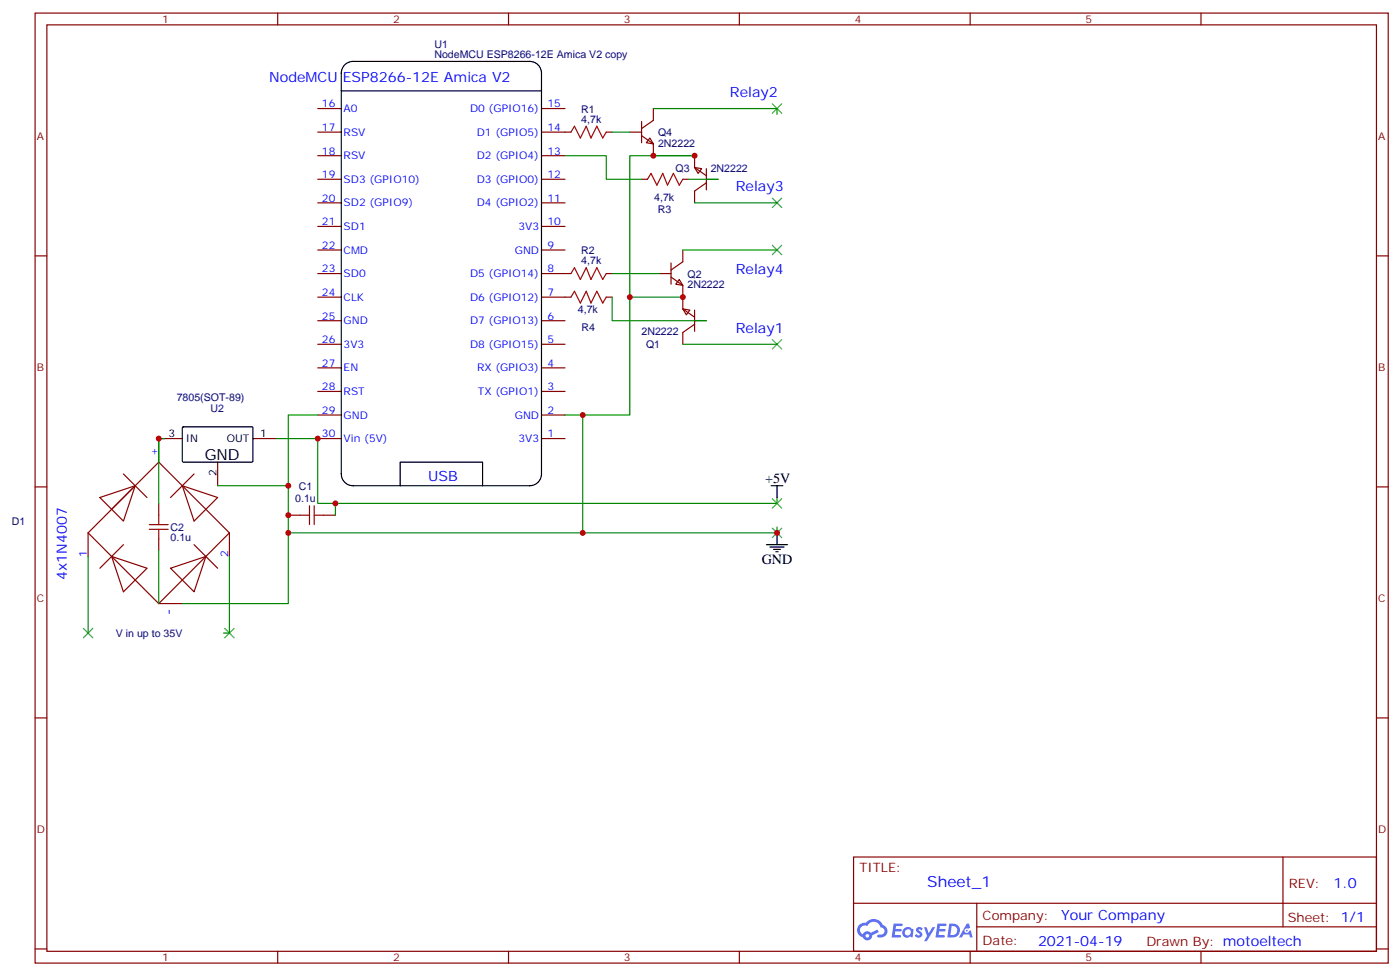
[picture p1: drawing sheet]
<svg xmlns="http://www.w3.org/2000/svg" width="419mm" height="292mm" viewBox="0 0 419 292" stroke-linecap="round" stroke-linejoin="round" font-family="sans-serif">
<g fill="none" stroke="#870000" stroke-width=".35">
<path d="M10.5 3.9h405.4v284.4h-405.4zM14 7.4h398.3v277.3h-398.3zM83.2 3.9v3.5M152.3 3.9v3.5M221.5 3.9v3.5M290.6 3.9v3.5M359.8 3.9v3.5M10.5 76.6h3.5M412.3 76.6h3.6M10.5 145.7h3.5M412.3 145.7h3.6M10.5 214.9h3.5"/>
<path d="M412.3 214.9h3.6M255.7 256.5h156.6v28.2h-156.6zM384.3 256.5v20.9M255.7 270.4h156.5M292.6 277.4h119.6M292.6 270.4v14.1M10.5 284h3.5M83.2 284.7v3.6M152.3 284.7v3.6M221.5 284.7v3.6M290.6 284.7v3.6M359.8 284.7v3.6"/>
<path d="M412.3 284h3.6"/>
</g>
<g fill="#5487ff">
<path d="M274.7 277.7a1.22 1.22 0 0 1 1.7 .2l-.4 .6a.47 .47 0 0 0-.3-.4 .47 .47 0 0 0-.5 .2l.1 .2a1.14 1.14 0 0 1 .8 1.8 1.14 1.14 0 0 1-1.9 0l-.2-.2 .5-.6 .7 .5a.29 .29 0 0 0 .3-.3 .29 .29 0 0 0-.2-.3 1.04 1.04 0 0 1-.6-1.7z"/>
<path d="M267.7 276.4h2.3l.4 .2-.2 .5-1.8 .1-.1 .8h1.5l.3 .4-.4 .4h-1.5l-.2 1.1h1.7l.2 .3-.2 .3-2.6 .1z"/>
<path d="M280.8 276.4h2.4l.3 .2-.1 .5-1.8 .1-.2 .8h1.6l.3 .4-.4 .4h-1.6l-.1 1.1h1.7l.2 .3-.2 .3-2.7 .1z"/>
<path d="M289.6 276.4h.7l.3 1.3-.6 .3a.69 .69 0 0 0-1 .3 .69 .69 0 0 0 .4 .9 .69 .69 0 0 0 .9-.6l.5-.2 .6 2.2h-.8l-.3-.9h-1.7l-.5 .9h-.8z"/>
<path d="M276.8 277.5h.8l.6 1.8 1.1-1.8h.9l-2.6 4.2h-.8l.9-1.5z"/>
<path d="M284.4 276.4l-.6 4.2h1.3a2.11 2.11 0 0 0 2.5-2.1 2.11 2.11 0 0 0-2.5-2.1zM285.1 277.2a1.43 1.43 0 0 1 1.6 1.6 1.43 1.43 0 0 1-2 1.1z"/>
<path d="M270.7 278.1a1.54 1.54 0 0 0-.1 2.1 1.54 1.54 0 0 0 2.1 .1l.7 .3 .3-2.3-.2-.3h-.4a1.49 1.49 0 0 0-2.4 .1zM270.9 279.1a.95 .95 0 0 1 1.9 0 .95 .95 0 0 1-1.9 0z"/>
<path d="M257.4 276.8a2.18 2.18 0 0 0 1.1 3.7 1.44 1.44 0 0 0 1.6 .9 1.44 1.44 0 0 0 1.2-1.4l2-1-.5-.8-1.9 1a1.47 1.47 0 0 0-2.4 .4 1.39 1.39 0 0 1-.7-1.9 1.39 1.39 0 0 1 2-.5 2.12 2.12 0 0 1 2.2-1.3 2.12 2.12 0 0 1 1.8 1.7 1.14 1.14 0 0 1 1.1 1.4 1.14 1.14 0 0 1-1.6 .7 .43 .43 0 0 0-.5 .4 .43 .43 0 0 0 .4 .5 1.98 1.98 0 0 0 2.5-1.2 1.98 1.98 0 0 0-1.2-2.6 3.1 3.1 0 0 0-5.3-.6l-.9 .1zM259.3 280.1a.55 .55 0 0 1 1.1 0 .55 .55 0 0 1-1.1 0z"/>
<circle cx="289.6" cy="278.5" r=".26"/>
</g>
<g fill="none" stroke="#870000" stroke-width=".35">
<path d="M95.2 39.5h7M95.2 32.5h7M162.2 39.5h8.8M162.2 32.5h7.1M181.6 39.5h1.8M188.7 39.5h3.5M192.2 36.4v6.3M195.7 32.5v3.5l-3.5 2.5M95.2 53.7h7M95.2 46.6h7M162.2 53.7h7.1M162.2 46.6h7.1"/>
<path d="M192.2 53.7h1.8M192.2 40.6l3.5 2.5v3.5M194.7 41.3l1 1.8-2.1-.4zM204.5 53.7h1.8M208.1 50.1l2.1 .4-1.1 1.4zM208.1 46.6v3.5l3.5 2.5M211.6 53.7h3.5M211.6 54.7l-3.5 2.5v3.5M211.6 50.5v6.3M95.2 74.8h7M95.2 67.8h7M95.2 60.7h7"/>
<path d="M162.2 74.8h7.1M162.2 67.8h7.1M162.2 60.7h7.1M201 78.7v6.4M204.5 74.8v3.6l-3.5 2.4M95.2 96h7M95.2 88.9h7M95.2 81.9h7M162.2 96h7.1M162.2 88.9h8.8M162.2 81.9h8.8M181.6 88.9h1.8"/>
<path d="M181.6 81.9h1.8M197.5 81.9h3.5M201 82.9l3.5 2.5v7.1l3.6 2.4M203.5 83.6l1 1.8-2.1-.3zM204.5 92.5l2.2 .3-1.1 1.4zM208.1 96h3.5M208.1 97l-3.6 2.5v3.5M208.1 92.8v6.4M95.2 117.2h7M95.2 110.1h7M95.2 103h7M162.2 117.2h7.1"/>
<path d="M162.2 110.1h7.1M162.2 103h7.1M47.6 138.3l-21.2 21.2M47.6 138.3l21.1 21.2M54.6 131.3h-7v7M65.2 138.3v7.1M75.8 131.3h7M95.2 131.3h7M95.2 124.2h7M162.2 131.3h7.1M162.2 124.2h7.1M26.4 159.5l21.2 21.2"/>
<path d="M26.4 159.5v7M29.9 148.9l10.6-3.5-3.5 10.6zM37 141.9l7 7M47.6 150.7v3.5M54.6 145.4l10.6 3.5-7.1 7.1zM58.1 141.9l-7 7M68.7 159.5l-21.1 21.2M68.7 159.5v7M86.4 154.2h3.5M96.9 154.2h3.6M33.4 166.5l10.6 3.6-7 7zM37 163l-7.1 7.1"/>
<path d="M47.6 161.3v3.5M51.1 170.1l10.6-3.6-3.6 10.6zM58.1 163l7.1 7.1M47.6 180.7h7"/>
</g>
<path d="M103.3 19.4a3.5 3.5 0 0 1 2.5-1h52.9a3.5 3.5 0 0 1 3.5 3.5v120a3.5 3.5 0 0 1-3.5 3.5h-52.9a3.5 3.5 0 0 1-3.6-3.5v-120a3.5 3.5 0 0 1 1.1-2.5zM102.2 27.2h60M54.7 127.9l.3-.2 20.6 .1 .2 .3-.1 10-.3 .2h-20.6l-.2-.3zM119.9 145.4v-7.1h24.7v7.1M231 145.4h3.5M232.8 145.4v3.5M232.8 159.5v3.5M229.6 163h6.3M230.6 163.7h4.3M231.7 164.4h2.1M232.4 165.1h.7" fill="none" stroke="#000" stroke-width=".35"/>
<g fill="none" stroke="#008700" stroke-width=".35">
<path d="M183.4 39.5h5.3M195.7 32.5h37.1v1.8M169.3 46.6h12.3v7.1h10.6M195.7 46.6h12.4h-19.4v42.3M206.3 53.7h8.8M204.5 74.8h28.3M208.1 60.7h24.7M183.4 88.9v7.1h28.2M183.4 81.9h14.1M204.5 88.9h-15.8v35.3h-14.1M204.5 103h28.3M49.3 131.3h-1.7v19.4"/>
<path d="M82.8 131.3h12.4v19.4h137.6v-1.8M95.2 124.2h-8.8v21.2h-21.2M169.3 124.2h5.3v35.3h-88.2v-14.1M86.4 159.5v21.2h-31.8M100.5 150.7v3.5M232.8 157.7v1.8h-58.2M26.4 166.5v23M47.6 164.8v15.9M68.7 166.5v23h-1.7"/>
</g>
<path d="M171 39.5l1.1-1.7 1.7 3.5 1.8-3.5 1.4 3.5 1.8-3.5 1.8 3.5 1-1.8M194 53.7l1-1.8 1.8 3.5 1.7-3.5 1.5 3.5 1.7-3.5 1.8 3.5 1-1.7M171 81.9l1.1-1.8 1.7 3.5 1.8-3.5 1.4 3.5 1.8-3.5 1.8 3.5 1-1.7M171 88.9l1.1-1.7 1.7 3.5 1.8-3.5 1.4 3.5 1.8-3.5 1.8 3.5 1-1.8M44.7 158.4h5.7M44.7 157h5.7M47.6 154.2v2.8M47.6 158.4v2.9M89.9 154.2h2.8M92.7 151.4v5.6M94.1 154.2h2.8M94.1 151.4v5.6" fill="none" stroke="#a10000" stroke-width=".35"/>
<g fill="none" stroke="#3c3" stroke-width=".35">
<path d="M231.4 31.1l2.8 2.8M234.2 31.1l-2.8 2.8M231.4 59.3l2.8 2.8M234.2 59.3l-2.8 2.8M231.4 73.4l2.8 2.8M234.2 73.4l-2.8 2.8M231.4 101.6l2.8 2.9M234.2 101.6l-2.8 2.9M231.4 149.3l2.8 2.8M231.4 158.1l2.8 2.8M234.2 149.3l-2.8 2.8M234.2 158.1l-2.8 2.8"/>
<path d="M25 188.1l2.8 2.8M27.8 188.1l-2.8 2.8M67.3 188.1l2.8 2.8M70.1 188.1l-2.8 2.8"/>
</g>
<g fill="#c00">
<circle cx="86.4" cy="145.4" r=".88"/>
<circle cx="204.5" cy="88.9" r=".88"/>
<circle cx="174.6" cy="124.2" r=".88"/>
<circle cx="195.7" cy="46.6" r=".88"/>
<circle cx="188.7" cy="88.9" r=".88"/>
<circle cx="95.2" cy="131.3" r=".88"/>
<circle cx="208.1" cy="46.6" r=".88"/>
<circle cx="86.4" cy="159.5" r=".88"/>
<circle cx="232.8" cy="159.5" r=".88"/>
<circle cx="174.6" cy="159.5" r=".88"/>
<circle cx="86.4" cy="154.2" r=".88"/>
<circle cx="100.5" cy="150.7" r=".88"/>
<circle cx="47.6" cy="131.3" r=".88"/>
</g>
<text font-size="4.6" x="61.3" y="137.6">GND</text>
<text font-size="4.6" fill="#00f" x="277.8" y="265.5">Sheet_1</text>
<g font-size="4.2" fill="#00f">
<text x="80.7" y="24.6">NodeMCU ESP8266-12E Amica V2</text>
<text x="218.7" y="29">Relay2</text>
<text x="220.4" y="57.2">Relay3</text>
<text x="220.4" y="81.9">Relay4</text>
<text x="220.4" y="99.5">Relay1</text>
<text x="128.3" y="143.8">USB</text>
<text x="20" y="173.6" transform="rotate(-90 20 173.6)">4x1N4007</text>
<text x="51.8" y="184.2" transform="rotate(-90 51.8 184.2)">-</text>
<text x="399.5" y="265.8">1.0</text>
<text x="317.9" y="275.3">Your Company</text>
<text x="310.9" y="283.1">2021-04-19</text>
</g>
<g font-size="4.2">
<text x="229.2" y="144.7">+5V</text>
<text x="228.2" y="168.7">GND</text>
</g>
<g font-size="3.9" fill="#800">
<text x="257.5" y="261.1">TITLE:</text>
<text x="386.1" y="265.8">REV:</text>
<text x="294.4" y="275.3">Company:</text>
<text x="385.7" y="275.9">Sheet: 1/1</text>
<text x="294.4" y="283">Date:</text>
<text x="343.4" y="283.1">Draw</text>
<text x="353.5" y="283.1">n By: motoeltech</text>
</g>
<g font-size="3.2" fill="#800">
<text x="48.6" y="6.9">1</text>
<text x="117.8" y="6.9">2</text>
<text x="186.9" y="6.9">3</text>
<text x="256" y="6.9">4</text>
<text x="325.2" y="6.9">5</text>
<text x="11" y="42">A</text>
<text x="412.9" y="42">A</text>
<text x="11" y="111.2">B</text>
<text x="412.9" y="111.2">B</text>
<text x="11" y="180.3">C</text>
<text x="412.9" y="180.3">C</text>
<text x="11" y="249.4">D</text>
<text x="412.9" y="249.4">D</text>
<text x="48.6" y="287.7">1</text>
<text x="117.8" y="287.7">2</text>
<text x="186.9" y="287.7">3</text>
<text x="256" y="287.7">4</text>
<text x="325.2" y="287.7">5</text>
</g>
<g font-size="3.2" fill="#000080">
<text x="130.1" y="17.3">NodeMCU ESP8266-12E Amica V2 copy</text>
<text x="130.1" y="14.3">U1</text>
<text x="174.1" y="33.7">R1</text>
<text x="174.1" y="36.7">4,7k</text>
<text x="197.1" y="40.8">Q4</text>
<text x="197.1" y="43.9">2N2222</text>
<text x="202.3" y="51.3">Q3</text>
<text x="212.9" y="51.3">2N2222</text>
<text x="196" y="60.2">4,7k</text>
<text x="197.1" y="63.7">R3</text>
<text x="174.1" y="76">R2</text>
<text x="174.1" y="79.1">4,7k</text>
<text x="206" y="83.1">Q2</text>
<text x="206" y="86.2">2N2222</text>
<text x="173.1" y="93.7">4,7k</text>
<text x="174.2" y="99">R4</text>
<text x="192.2" y="100.3">2N2222</text>
<text x="193.5" y="104.3">Q1</text>
<text x="52.9" y="120.1">7805(SOT-89)</text>
<text x="63" y="123.4">U2</text>
<text x="89.5" y="146.6">C1</text>
<text x="88.4" y="150.1">0.1u</text>
<text x="3.5" y="157.2">D1</text>
<text x="51.1" y="159">C2</text>
<text x="51.1" y="162">0.1u</text>
<text x="34.7" y="190.7">V in up to 35V</text>
</g>
<g font-size="3.2" fill="#00f">
<text x="96.4" y="32.1">16</text>
<text x="102.9" y="33.5">A0</text>
<text x="140.8" y="33.5">D0 (GPIO16)</text>
<text x="164" y="32.1">15</text>
<text x="96.4" y="39.2">17</text>
<text x="102.9" y="40.6">RSV</text>
<text x="142.8" y="40.6">D1 (GPIO5)</text>
<text x="164" y="39.2">14</text>
<text x="96.4" y="46.2">18</text>
<text x="102.9" y="47.7">RSV</text>
<text x="142.8" y="47.7">D2 (GPIO4)</text>
<text x="164" y="46.2">13</text>
<text x="96.4" y="53.3">19</text>
<text x="164" y="53.3">12</text>
<text x="102.9" y="54.7">SD3 (GPIO10)</text>
<text x="142.8" y="54.7">D3 (GPIO0)</text>
<text x="96.4" y="60.4">20</text>
<text x="102.9" y="61.8">SD2 (GPIO9)</text>
<text x="142.8" y="61.8">D4 (GPIO2)</text>
<text x="164" y="60.4">11</text>
<text x="96.4" y="67.4">21</text>
<text x="102.9" y="68.8">SD1</text>
<text x="155.3" y="68.8">3V3</text>
<text x="164" y="67.4">10</text>
<text x="96.4" y="74.5">22</text>
<text x="102.9" y="75.9">CMD</text>
<text x="154.2" y="75.9">GND</text>
<text x="164" y="74.5">9</text>
<text x="96.4" y="81.5">23</text>
<text x="102.9" y="82.9">SD0</text>
<text x="140.8" y="82.9">D5 (GPIO14)</text>
<text x="164" y="81.5">8</text>
<text x="96.4" y="88.6">24</text>
<text x="102.9" y="90">CLK</text>
<text x="140.8" y="90">D6 (GPIO12)</text>
<text x="164" y="88.6">7</text>
<text x="96.4" y="95.6">25</text>
<text x="164" y="95.6">6</text>
<text x="102.9" y="97">GND</text>
<text x="140.8" y="97">D7 (GPIO13)</text>
<text x="96.4" y="102.7">26</text>
<text x="102.9" y="104.1">3V3</text>
<text x="140.8" y="104.1">D8 (GPIO15)</text>
<text x="164" y="102.7">5</text>
<text x="96.4" y="109.7">27</text>
<text x="102.9" y="111.2">EN</text>
<text x="142.9" y="111.2">RX (GPIO3)</text>
<text x="164" y="109.7">4</text>
<text x="96.4" y="116.8">28</text>
<text x="102.9" y="118.2">RST</text>
<text x="143.2" y="118.2">TX (GPIO1)</text>
<text x="164" y="116.8">3</text>
<text x="96.4" y="123.9">29</text>
<text x="102.9" y="125.3">GND</text>
<text x="154.2" y="125.3">GND</text>
<text x="164" y="123.9">2</text>
<text x="96.4" y="130.9">30</text>
<text x="164" y="130.9">1</text>
<text x="47.2" y="136.6" transform="rotate(-90 47.2 136.6)">+</text>
<text x="102.9" y="132.3">Vin (5V)</text>
<text x="155.3" y="132.3">3V3</text>
<text x="26" y="166.8" transform="rotate(-90 26 166.8)">1</text>
<text x="68.4" y="166.8" transform="rotate(-90 68.4 166.8)">2</text>
</g>
<g font-size="3.2">
<text x="50.5" y="130.9">3</text>
<text x="77.9" y="130.9">1</text>
<text x="55.7" y="132.3">IN</text>
<text x="67.9" y="132.3">OUT</text>
<text x="64.8" y="142.5" transform="rotate(-90 64.8 142.5)">2</text>
</g>
</svg>
